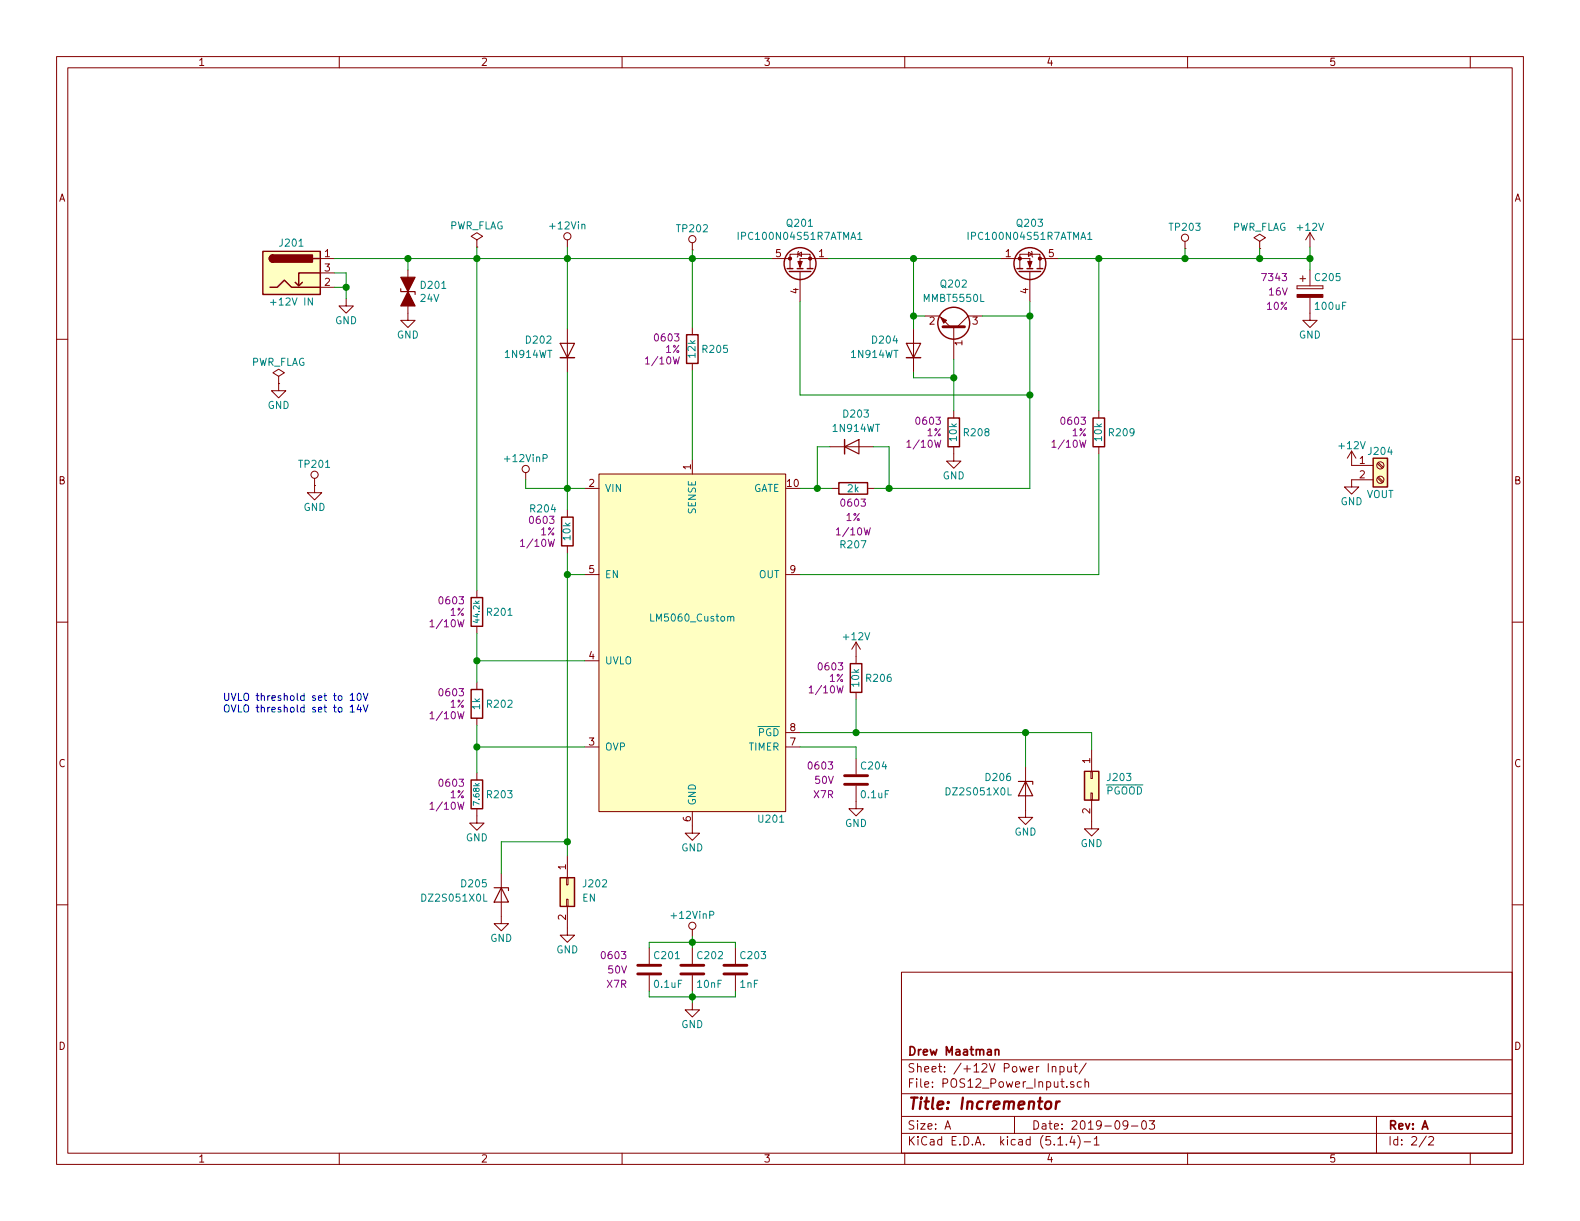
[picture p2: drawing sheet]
EESchema Schematic File Version 4
EELAYER 30 0
EELAYER END
$Descr A 11000 8500
encoding utf-8
Sheet 2 2
Title "Incrementor"
Date "2019-09-03"
Rev "A"
Comp "Drew Maatman"
Comment1 ""
Comment2 ""
Comment3 ""
Comment4 ""
$EndDescr
Wire Wire Line
	4820 1800 5370 1800
Connection ~ 4820 1800
Wire Wire Line
	4820 2280 4820 1800
Wire Wire Line
	3950 2290 3950 1800
Wire Wire Line
	3950 1800 4820 1800
Wire Wire Line
	7650 2860 7650 1800
Wire Wire Line
	5570 5100 5960 5100
Wire Wire Line
	6190 3110 6190 3400
Wire Wire Line
	6080 3110 6190 3110
Wire Wire Line
	6090 3400 6190 3400
Wire Wire Line
	5690 3110 5690 3400
Wire Wire Line
	5780 3110 5690 3110
Wire Wire Line
	5790 3400 5690 3400
$Comp
L Custom_Library:R_Custom R207
U 1 1
P 5940 3400
F 0 "R207" V 6330 3400 50  0000 C CNN
F 1 "2k" V 5940 3400 50  0000 C CNN
F 2 "Resistors_SMD:R_0603" H 5940 3400 50  0001 C CNN
F 3 "" H 5940 3400 50  0001 C CNN
F 4 "0603" V 6040 3400 50  0000 C CNN "display_footprint"
F 5 "1%" V 6140 3400 50  0000 C CNN "Tolerance"
F 6 "1/10W" V 6240 3400 50  0000 C CNN "Wattage"
F 7 "311-2.00KHRCT-ND" H 5940 3400 50  0001 C CNN "Digi-Key PN"
	1    5940 3400
	0    1    1    0   
$EndComp
Wire Wire Line
	6360 1800 6970 1800
Connection ~ 6360 2200
Wire Wire Line
	6360 2200 6360 1800
Wire Wire Line
	7170 2200 7170 2750
Connection ~ 7170 2200
Wire Wire Line
	7170 2100 7170 2200
Wire Wire Line
	6840 2200 7170 2200
$Comp
L Diode:1N914WT D203
U 1 1
P 5930 3110
F 0 "D203" H 5960 3340 50  0000 C CNN
F 1 "1N914WT" H 5960 3240 50  0000 C CNN
F 2 "Diode_SMD:D_SOD-523" H 5930 2935 50  0001 C CNN
F 3 "http://www.mouser.com/ds/2/149/1N4148WT-461550.pdf" H 5930 3110 50  0001 C CNN
F 4 "1N914BWTCT-ND" H 5930 3110 50  0001 C CNN "Digi-Key PN"
	1    5930 3110
	1    0    0    -1  
$EndComp
Connection ~ 7650 1800
$Comp
L Custom_Library:CP_Tant_Custom C205
U 1 1
P 9120 2030
F 0 "C205" H 9145 2130 50  0000 L CNN
F 1 "100uF" H 9145 1930 50  0000 L CNN
F 2 "Capacitors_Tantalum_SMD:CP_Tantalum_Case-X_EIA-7343-43_Reflow" H 9158 1880 50  0001 C CNN
F 3 "" H 9145 2130 50  0001 C CNN
F 4 "718-1102-1-ND" H 9120 2030 50  0001 C CNN "Digi-Key PN"
F 5 "7343" H 8970 2130 50  0000 R CNN "display_footprint"
F 6 "16V" H 8970 2030 50  0000 R CNN "Voltage"
F 7 "10%" H 8970 1930 50  0000 R CNN "Tolerance"
	1    9120 2030
	1    0    0    -1  
$EndComp
$Comp
L power:GND #PWR0214
U 1 1
P 9120 2180
F 0 "#PWR0214" H 9120 1930 50  0001 C CNN
F 1 "GND" H 9120 2030 50  0000 C CNN
F 2 "" H 9120 2180 50  0001 C CNN
F 3 "" H 9120 2180 50  0001 C CNN
	1    9120 2180
	1    0    0    -1  
$EndComp
$Comp
L power:+12V #PWR0213
U 1 1
P 9120 1720
F 0 "#PWR0213" H 9120 1570 50  0001 C CNN
F 1 "+12V" H 9120 1860 50  0000 C CNN
F 2 "" H 9120 1720 50  0001 C CNN
F 3 "" H 9120 1720 50  0001 C CNN
	1    9120 1720
	1    0    0    -1  
$EndComp
$Comp
L power:PWR_FLAG #FLG0203
U 1 1
P 8770 1730
F 0 "#FLG0203" H 8770 1805 50  0001 C CNN
F 1 "PWR_FLAG" H 8770 1880 50  0000 C CNN
F 2 "" H 8770 1730 50  0001 C CNN
F 3 "~" H 8770 1730 50  0001 C CNN
	1    8770 1730
	1    0    0    -1  
$EndComp
Wire Wire Line
	9120 1720 9120 1800
Wire Wire Line
	9120 1880 9120 1800
Connection ~ 9120 1800
Wire Wire Line
	9120 1800 8770 1800
Wire Wire Line
	7650 4000 7650 3160
Wire Wire Line
	5570 4000 7650 4000
$Comp
L Custom_Library:R_Custom R?
U 1 1
P 7650 3010
AR Path="/5BB2595E/5DAF9377" Ref="R?"  Part="1" 
AR Path="/5BAAE0FA/5DAF9377" Ref="R?"  Part="1" 
AR Path="/5BB86F23/5DAF9377" Ref="R?"  Part="1" 
AR Path="/5D77A516/5DAF9377" Ref="R?"  Part="1" 
AR Path="/5DA65102/5DAF9377" Ref="R209"  Part="1" 
F 0 "R209" H 7590 3010 50  0000 R CNN
F 1 "10k" V 7650 3010 50  0000 C CNN
F 2 "Resistors_SMD:R_0603" H 7650 3010 50  0001 C CNN
F 3 "" H 7650 3010 50  0001 C CNN
F 4 "RMCF0603FT10K0CT-ND" H 7950 3410 60  0001 C CNN "Digi-Key PN"
F 5 "0603" H 7730 3090 50  0000 L CNN "display_footprint"
F 6 "1%" H 7730 3010 50  0000 L CNN "Tolerance"
F 7 "1/10W" H 7730 2930 50  0000 L CNN "Wattage"
	1    7650 3010
	-1   0    0    -1  
$EndComp
$Comp
L Diode:1N914WT D202
U 1 1
P 3950 2440
F 0 "D202" V 4020 2540 50  0000 L CNN
F 1 "1N914WT" V 3920 2540 50  0000 L CNN
F 2 "Diode_SMD:D_SOD-523" H 3950 2265 50  0001 C CNN
F 3 "http://www.mouser.com/ds/2/149/1N4148WT-461550.pdf" H 3950 2440 50  0001 C CNN
F 4 "1N914BWTCT-ND" H 3950 2440 50  0001 C CNN "Digi-Key PN"
	1    3950 2440
	0    -1   -1   0   
$EndComp
Wire Wire Line
	6360 2630 6360 2590
Wire Wire Line
	6360 2200 6440 2200
Wire Wire Line
	6360 2290 6360 2200
$Comp
L Diode:1N914WT D204
U 1 1
P 6360 2440
F 0 "D204" V 6430 2540 50  0000 L CNN
F 1 "1N914WT" V 6330 2540 50  0000 L CNN
F 2 "Diode_SMD:D_SOD-523" H 6360 2265 50  0001 C CNN
F 3 "http://www.mouser.com/ds/2/149/1N4148WT-461550.pdf" H 6360 2440 50  0001 C CNN
F 4 "1N914BWTCT-ND" H 6360 2440 50  0001 C CNN "Digi-Key PN"
	1    6360 2440
	0    -1   -1   0   
$EndComp
Wire Wire Line
	5570 2100 5570 2750
$Comp
L Transistor_BJT:MMBT5550L Q202
U 1 1
P 6640 2300
F 0 "Q202" V 6960 2300 50  0000 C CNN
F 1 "MMBT5550L" V 6860 2300 50  0000 C CNN
F 2 "Package_TO_SOT_SMD:SOT-23" H 6840 2225 50  0001 L CIN
F 3 "www.onsemi.com/pub/Collateral/MMBT5550LT1-D.PDF" H 6640 2300 50  0001 L CNN
F 4 "MMBT5550LT3GOSCT-ND" H 6640 2300 50  0001 C CNN "Digi-Key PN"
	1    6640 2300
	0    1    -1   0   
$EndComp
Wire Wire Line
	5960 5200 5570 5200
Wire Wire Line
	5960 5280 5960 5200
$Comp
L power:GND #PWR0211
U 1 1
P 5960 5580
F 0 "#PWR0211" H 5960 5330 50  0001 C CNN
F 1 "GND" H 5960 5430 50  0000 C CNN
F 2 "" H 5960 5580 50  0001 C CNN
F 3 "" H 5960 5580 50  0001 C CNN
	1    5960 5580
	1    0    0    -1  
$EndComp
$Comp
L Custom_Library:C_Custom C?
U 1 1
P 5960 5430
AR Path="/5BAAE16C/5DAD55D0" Ref="C?"  Part="1" 
AR Path="/5BB181D8/5DAD55D0" Ref="C?"  Part="1" 
AR Path="/5BB2595E/5DAD55D0" Ref="C?"  Part="1" 
AR Path="/5BAAE0FA/5DAD55D0" Ref="C?"  Part="1" 
AR Path="/5BB86F23/5DAD55D0" Ref="C?"  Part="1" 
AR Path="/5D77A516/5DAD55D0" Ref="C?"  Part="1" 
AR Path="/5DA65102/5DAD55D0" Ref="C204"  Part="1" 
F 0 "C204" H 5985 5530 50  0000 L CNN
F 1 "0.1uF" H 5985 5330 50  0000 L CNN
F 2 "Capacitors_SMD:C_0603" H 5998 5280 50  0001 C CNN
F 3 "" H 5985 5530 50  0001 C CNN
F 4 "0603" H 5810 5530 50  0000 R CNN "display_footprint"
F 5 "50V" H 5810 5430 50  0000 R CNN "Voltage"
F 6 "X7R" H 5810 5330 50  0000 R CNN "Dielectric"
F 7 "311-1344-1-ND" H 6385 5930 60  0001 C CNN "Digi-Key PN"
	1    5960 5430
	1    0    0    -1  
$EndComp
Wire Wire Line
	3320 5200 3320 5380
Connection ~ 3320 5200
Wire Wire Line
	3320 5200 4070 5200
Wire Wire Line
	3320 4600 3320 4750
Connection ~ 3320 4600
Wire Wire Line
	3320 4600 4070 4600
Wire Wire Line
	3320 5050 3320 5200
Wire Wire Line
	3320 4410 3320 4600
$Comp
L power:GND #PWR0204
U 1 1
P 3320 5680
F 0 "#PWR0204" H 3320 5430 50  0001 C CNN
F 1 "GND" H 3320 5530 50  0000 C CNN
F 2 "" H 3320 5680 50  0001 C CNN
F 3 "" H 3320 5680 50  0001 C CNN
	1    3320 5680
	1    0    0    -1  
$EndComp
$Comp
L Custom_Library:R_Custom R?
U 1 1
P 3320 5530
AR Path="/5BB2595E/5DAB0158" Ref="R?"  Part="1" 
AR Path="/5BAAE0FA/5DAB0158" Ref="R?"  Part="1" 
AR Path="/5BB86F23/5DAB0158" Ref="R?"  Part="1" 
AR Path="/5D77A516/5DAB0158" Ref="R?"  Part="1" 
AR Path="/5DA65102/5DAB0158" Ref="R203"  Part="1" 
F 0 "R203" H 3260 5530 50  0000 R CNN
F 1 "7.68k" V 3320 5530 40  0000 C CNN
F 2 "Resistors_SMD:R_0603" H 3320 5530 50  0001 C CNN
F 3 "" H 3320 5530 50  0001 C CNN
F 4 "0603" H 3400 5610 50  0000 L CNN "display_footprint"
F 5 "1%" H 3400 5530 50  0000 L CNN "Tolerance"
F 6 "1/10W" H 3400 5450 50  0000 L CNN "Wattage"
F 7 "311-7.68KHRCT-ND" H 3320 5530 50  0001 C CNN "Digi-Key PN"
	1    3320 5530
	-1   0    0    -1  
$EndComp
$Comp
L Custom_Library:R_Custom R?
U 1 1
P 3320 4900
AR Path="/5BB2595E/5DAAA026" Ref="R?"  Part="1" 
AR Path="/5BAAE0FA/5DAAA026" Ref="R?"  Part="1" 
AR Path="/5BB86F23/5DAAA026" Ref="R?"  Part="1" 
AR Path="/5D77A516/5DAAA026" Ref="R?"  Part="1" 
AR Path="/5DA65102/5DAAA026" Ref="R202"  Part="1" 
F 0 "R202" H 3260 4900 50  0000 R CNN
F 1 "1k" V 3320 4900 50  0000 C CNN
F 2 "Resistors_SMD:R_0603" H 3320 4900 50  0001 C CNN
F 3 "" H 3320 4900 50  0001 C CNN
F 4 "0603" H 3400 4980 50  0000 L CNN "display_footprint"
F 5 "1%" H 3400 4900 50  0000 L CNN "Tolerance"
F 6 "1/10W" H 3400 4820 50  0000 L CNN "Wattage"
F 7 "RHM1.00KADCT-ND" H 3320 4900 50  0001 C CNN "Digi-Key PN"
	1    3320 4900
	-1   0    0    -1  
$EndComp
Wire Wire Line
	3320 1800 3950 1800
$Comp
L Custom_Library:R_Custom R?
U 1 1
P 3320 4260
AR Path="/5BB2595E/5DAA5B32" Ref="R?"  Part="1" 
AR Path="/5BAAE0FA/5DAA5B32" Ref="R?"  Part="1" 
AR Path="/5BB86F23/5DAA5B32" Ref="R?"  Part="1" 
AR Path="/5D77A516/5DAA5B32" Ref="R?"  Part="1" 
AR Path="/5DA65102/5DAA5B32" Ref="R201"  Part="1" 
F 0 "R201" H 3260 4260 50  0000 R CNN
F 1 "44.2k" V 3320 4260 40  0000 C CNN
F 2 "Resistors_SMD:R_0603" H 3320 4260 50  0001 C CNN
F 3 "" H 3320 4260 50  0001 C CNN
F 4 "0603" H 3400 4340 50  0000 L CNN "display_footprint"
F 5 "1%" H 3400 4260 50  0000 L CNN "Tolerance"
F 6 "1/10W" H 3400 4180 50  0000 L CNN "Wattage"
F 7 "RMCF0603FT44K2CT-ND" H 3320 4260 50  0001 C CNN "Digi-Key PN"
	1    3320 4260
	-1   0    0    -1  
$EndComp
Wire Wire Line
	4820 2580 4820 3200
Wire Wire Line
	3950 3550 3950 3400
Wire Wire Line
	3950 4000 3950 3850
Wire Wire Line
	4070 4000 3950 4000
$Comp
L Custom_Library:R_Custom R?
U 1 1
P 3950 3700
AR Path="/5BB2595E/5DA8EFEC" Ref="R?"  Part="1" 
AR Path="/5BAAE0FA/5DA8EFEC" Ref="R?"  Part="1" 
AR Path="/5BB86F23/5DA8EFEC" Ref="R?"  Part="1" 
AR Path="/5D77A516/5DA8EFEC" Ref="R?"  Part="1" 
AR Path="/5DA65102/5DA8EFEC" Ref="R204"  Part="1" 
F 0 "R204" H 4020 3860 50  0000 L CNN
F 1 "10k" V 3950 3700 50  0000 C CNN
F 2 "Resistors_SMD:R_0603" H 3950 3700 50  0001 C CNN
F 3 "" H 3950 3700 50  0001 C CNN
F 4 "RMCF0603FT10K0CT-ND" H 4250 4100 60  0001 C CNN "Digi-Key PN"
F 5 "0603" H 4030 3780 50  0000 L CNN "display_footprint"
F 6 "1%" H 4030 3700 50  0000 L CNN "Tolerance"
F 7 "1/10W" H 4030 3620 50  0000 L CNN "Wattage"
	1    3950 3700
	-1   0    0    -1  
$EndComp
Connection ~ 3950 3400
Wire Wire Line
	3950 2590 3950 3400
Wire Wire Line
	4070 3400 3950 3400
$Comp
L Custom_Library:R_Custom R?
U 1 1
P 4820 2430
AR Path="/5BB2595E/5DA84196" Ref="R?"  Part="1" 
AR Path="/5BAAE0FA/5DA84196" Ref="R?"  Part="1" 
AR Path="/5BB86F23/5DA84196" Ref="R?"  Part="1" 
AR Path="/5D77A516/5DA84196" Ref="R?"  Part="1" 
AR Path="/5DA65102/5DA84196" Ref="R205"  Part="1" 
F 0 "R205" H 4760 2430 50  0000 R CNN
F 1 "12k" V 4820 2430 50  0000 C CNN
F 2 "Resistors_SMD:R_0603" H 4820 2430 50  0001 C CNN
F 3 "" H 4820 2430 50  0001 C CNN
F 4 "0603" H 4900 2510 50  0000 L CNN "display_footprint"
F 5 "1%" H 4900 2430 50  0000 L CNN "Tolerance"
F 6 "1/10W" H 4900 2350 50  0000 L CNN "Wattage"
F 7 "A129701CT-ND" H 4820 2430 50  0001 C CNN "Digi-Key PN"
	1    4820 2430
	-1   0    0    -1  
$EndComp
$Comp
L power:GND #PWR0207
U 1 1
P 4820 5750
F 0 "#PWR0207" H 4820 5500 50  0001 C CNN
F 1 "GND" H 4820 5600 50  0000 C CNN
F 2 "" H 4820 5750 50  0001 C CNN
F 3 "" H 4820 5750 50  0001 C CNN
	1    4820 5750
	1    0    0    -1  
$EndComp
$Comp
L Custom_Library:LM5060_Custom U201
U 1 1
P 4820 4300
F 0 "U201" H 5470 2900 50  0000 R CNN
F 1 "LM5060_Custom" H 4820 4300 50  0000 C CNN
F 2 "Package_SO:MSOP-10_3x3mm_P0.5mm" H 4820 4300 50  0001 C CNN
F 3 "http://www.ti.com/lit/ds/symlink/lm5060.pdf" H 4820 5650 50  0001 C CNN
F 4 "296-39024-1-ND" H 4820 4300 50  0001 C CNN "Digi-Key PN"
	1    4820 4300
	1    0    0    -1  
$EndComp
$Comp
L power:+12V #PWR0210
U 1 1
P 5960 4570
F 0 "#PWR0210" H 5960 4420 50  0001 C CNN
F 1 "+12V" H 5960 4710 50  0000 C CNN
F 2 "" H 5960 4570 50  0001 C CNN
F 3 "" H 5960 4570 50  0001 C CNN
	1    5960 4570
	1    0    0    -1  
$EndComp
$Comp
L Custom_Library:R_Custom R?
U 1 1
P 5960 4720
AR Path="/5BB2595E/5BB7655D" Ref="R?"  Part="1" 
AR Path="/5BAAE0FA/5BB7655D" Ref="R?"  Part="1" 
AR Path="/5BB86F23/5BB7655D" Ref="R?"  Part="1" 
AR Path="/5D77A516/5BB7655D" Ref="R?"  Part="1" 
AR Path="/5DA65102/5BB7655D" Ref="R206"  Part="1" 
F 0 "R206" H 5900 4720 50  0000 R CNN
F 1 "10k" V 5960 4720 50  0000 C CNN
F 2 "Resistors_SMD:R_0603" H 5960 4720 50  0001 C CNN
F 3 "" H 5960 4720 50  0001 C CNN
F 4 "RMCF0603FT10K0CT-ND" H 6260 5120 60  0001 C CNN "Digi-Key PN"
F 5 "0603" H 6040 4800 50  0000 L CNN "display_footprint"
F 6 "1%" H 6040 4720 50  0000 L CNN "Tolerance"
F 7 "1/10W" H 6040 4640 50  0000 L CNN "Wattage"
	1    5960 4720
	-1   0    0    -1  
$EndComp
Connection ~ 5960 5100
Wire Wire Line
	5960 5100 5960 4870
$Comp
L Custom_Library:IPC100N04S51R7ATMA1 Q201
U 1 1
P 5570 1900
F 0 "Q201" V 5913 1900 50  0000 C CNN
F 1 "IPC100N04S51R7ATMA1" V 5822 1900 50  0000 C CNN
F 2 "TO_SOT_Packages_SMD:TDSON-8-1" H 5770 1825 50  0001 L CIN
F 3 "https://www.infineon.com/dgdl/Infineon-IPC100N04S5-1R7-DS-v01_02-EN.pdf?fileId=5546d46253f65057015419c2835252f3" H 5770 1975 50  0001 L CNN
F 4 "IPC100N04S51R7ATMA1CT-ND" H 5970 2175 60  0001 C CNN "Digi-Key PN"
	1    5570 1900
	0    -1   -1   0   
$EndComp
$Comp
L Custom_Library:IPC100N04S51R7ATMA1 Q203
U 1 1
P 7170 1900
F 0 "Q203" V 7513 1900 50  0000 C CNN
F 1 "IPC100N04S51R7ATMA1" V 7422 1900 50  0000 C CNN
F 2 "TO_SOT_Packages_SMD:TDSON-8-1" H 7370 1825 50  0001 L CIN
F 3 "https://www.infineon.com/dgdl/Infineon-IPC100N04S5-1R7-DS-v01_02-EN.pdf?fileId=5546d46253f65057015419c2835252f3" H 7370 1975 50  0001 L CNN
F 4 "IPC100N04S51R7ATMA1CT-ND" H 7570 2175 60  0001 C CNN "Digi-Key PN"
	1    7170 1900
	0    1    -1   0   
$EndComp
Text Notes 1550 4970 0    50   ~ 0
UVLO threshold set to 10V\nOVLO threshold set to 14V
Wire Wire Line
	3320 1720 3320 1800
$Comp
L power:PWR_FLAG #FLG0202
U 1 1
P 3320 1720
F 0 "#FLG0202" H 3320 1795 50  0001 C CNN
F 1 "PWR_FLAG" H 3320 1870 50  0000 C CNN
F 2 "" H 3320 1720 50  0001 C CNN
F 3 "~" H 3320 1720 50  0001 C CNN
	1    3320 1720
	1    0    0    -1  
$EndComp
Wire Wire Line
	3950 1720 3950 1800
$Comp
L Custom_Library:+12Vin #PWR0206
U 1 1
P 3950 1720
F 0 "#PWR0206" H 3950 1570 50  0001 C CNN
F 1 "+12Vin" H 3950 1870 50  0000 C CNN
F 2 "" H 3950 1720 50  0000 C CNN
F 3 "" H 3950 1720 50  0000 C CNN
	1    3950 1720
	1    0    0    -1  
$EndComp
Connection ~ 3950 1800
Connection ~ 3320 1800
Wire Wire Line
	2840 1800 3320 1800
Connection ~ 2840 1800
Wire Wire Line
	2840 1880 2840 1800
$Comp
L power:GND #PWR0201
U 1 1
P 1940 2670
F 0 "#PWR0201" H 1940 2420 50  0001 C CNN
F 1 "GND" H 1940 2520 50  0000 C CNN
F 2 "" H 1940 2670 50  0001 C CNN
F 3 "" H 1940 2670 50  0001 C CNN
	1    1940 2670
	1    0    0    -1  
$EndComp
$Comp
L power:PWR_FLAG #FLG0201
U 1 1
P 1940 2670
F 0 "#FLG0201" H 1940 2745 50  0001 C CNN
F 1 "PWR_FLAG" H 1940 2820 50  0000 C CNN
F 2 "" H 1940 2670 50  0001 C CNN
F 3 "~" H 1940 2670 50  0001 C CNN
	1    1940 2670
	1    0    0    -1  
$EndComp
$Comp
L Device:D_TVS_ALT D201
U 1 1
P 2840 2030
F 0 "D201" V 2794 2109 50  0000 L CNN
F 1 "24V" V 2885 2109 50  0000 L CNN
F 2 "Diodes_SMD:D_SMA" H 2840 2030 50  0001 C CNN
F 3 "~" H 2840 2030 50  0001 C CNN
F 4 "SMAJ24CALFCT-ND" H 2840 2030 50  0001 C CNN "Digi-Key PN"
	1    2840 2030
	0    1    1    0   
$EndComp
$Comp
L power:GND #PWR0203
U 1 1
P 2840 2180
F 0 "#PWR0203" H 2840 1930 50  0001 C CNN
F 1 "GND" H 2840 2030 50  0000 C CNN
F 2 "" H 2840 2180 50  0001 C CNN
F 3 "" H 2840 2180 50  0001 C CNN
	1    2840 2180
	1    0    0    -1  
$EndComp
Wire Wire Line
	2330 1800 2840 1800
Connection ~ 2410 2000
Wire Wire Line
	2410 1900 2330 1900
Wire Wire Line
	2410 2000 2410 1900
Wire Wire Line
	2410 2000 2330 2000
Wire Wire Line
	2410 2080 2410 2000
$Comp
L power:GND #PWR0202
U 1 1
P 2410 2080
F 0 "#PWR0202" H 2410 1830 50  0001 C CNN
F 1 "GND" H 2410 1930 50  0000 C CNN
F 2 "" H 2410 2080 50  0001 C CNN
F 3 "" H 2410 2080 50  0001 C CNN
	1    2410 2080
	1    0    0    -1  
$EndComp
$Comp
L Connector:Barrel_Jack_Switch J201
U 1 1
P 2030 1900
F 0 "J201" H 2030 2110 50  0000 C CNN
F 1 "+12V IN" H 2030 1700 50  0000 C CNN
F 2 "Connectors:BARREL_JACK" H 2080 1860 50  0001 C CNN
F 3 "~" H 2080 1860 50  0001 C CNN
F 4 "839-1514-ND" H -130 -1130 50  0001 C CNN "Digi-Key PN"
	1    2030 1900
	1    0    0    -1  
$EndComp
Wire Wire Line
	3660 3400 3950 3400
Wire Wire Line
	3660 3340 3660 3400
$Comp
L Custom_Library:+12VinP #PWR0205
U 1 1
P 3660 3340
F 0 "#PWR0205" H 3660 3190 50  0001 C CNN
F 1 "+12VinP" H 3660 3490 50  0000 C CNN
F 2 "" H 3660 3340 50  0000 C CNN
F 3 "" H 3660 3340 50  0000 C CNN
	1    3660 3340
	1    0    0    -1  
$EndComp
Wire Wire Line
	4520 6560 4520 6600
Wire Wire Line
	4820 6560 4520 6560
Wire Wire Line
	4820 6560 4820 6600
Connection ~ 4820 6560
Wire Wire Line
	5120 6560 5120 6600
Wire Wire Line
	4820 6560 5120 6560
Wire Wire Line
	4820 6520 4820 6560
$Comp
L Custom_Library:+12VinP #PWR0208
U 1 1
P 4820 6520
F 0 "#PWR0208" H 4820 6370 50  0001 C CNN
F 1 "+12VinP" H 4820 6670 50  0000 C CNN
F 2 "" H 4820 6520 50  0000 C CNN
F 3 "" H 4820 6520 50  0000 C CNN
	1    4820 6520
	1    0    0    -1  
$EndComp
Wire Wire Line
	4520 6940 4820 6940
Wire Wire Line
	4520 6900 4520 6940
Wire Wire Line
	4820 6940 4820 6980
Connection ~ 4820 6940
Wire Wire Line
	5120 6940 4820 6940
Wire Wire Line
	5120 6900 5120 6940
Wire Wire Line
	4820 6900 4820 6940
$Comp
L power:GND #PWR0209
U 1 1
P 4820 6980
F 0 "#PWR0209" H 4820 6730 50  0001 C CNN
F 1 "GND" H 4820 6830 50  0000 C CNN
F 2 "" H 4820 6980 50  0001 C CNN
F 3 "" H 4820 6980 50  0001 C CNN
	1    4820 6980
	1    0    0    -1  
$EndComp
$Comp
L Custom_Library:C_Custom C?
U 1 1
P 4520 6750
AR Path="/5BAAE16C/5BB576FA" Ref="C?"  Part="1" 
AR Path="/5BB181D8/5BB576FA" Ref="C?"  Part="1" 
AR Path="/5BB2595E/5BB576FA" Ref="C?"  Part="1" 
AR Path="/5BAAE0FA/5BB576FA" Ref="C?"  Part="1" 
AR Path="/5BB86F23/5BB576FA" Ref="C?"  Part="1" 
AR Path="/5D77A516/5BB576FA" Ref="C?"  Part="1" 
AR Path="/5DA65102/5BB576FA" Ref="C201"  Part="1" 
F 0 "C201" H 4545 6850 50  0000 L CNN
F 1 "0.1uF" H 4545 6650 50  0000 L CNN
F 2 "Capacitors_SMD:C_0603" H 4558 6600 50  0001 C CNN
F 3 "" H 4545 6850 50  0001 C CNN
F 4 "0603" H 4370 6850 50  0000 R CNN "display_footprint"
F 5 "50V" H 4370 6750 50  0000 R CNN "Voltage"
F 6 "X7R" H 4370 6650 50  0000 R CNN "Dielectric"
F 7 "311-1344-1-ND" H 4945 7250 60  0001 C CNN "Digi-Key PN"
	1    4520 6750
	1    0    0    -1  
$EndComp
$Comp
L Custom_Library:C_Custom C?
U 1 1
P 4820 6750
AR Path="/5BAAE16C/5BB57705" Ref="C?"  Part="1" 
AR Path="/5BB181D8/5BB57705" Ref="C?"  Part="1" 
AR Path="/5BB2595E/5BB57705" Ref="C?"  Part="1" 
AR Path="/5BAAE0FA/5BB57705" Ref="C?"  Part="1" 
AR Path="/5BB86F23/5BB57705" Ref="C?"  Part="1" 
AR Path="/5D77A516/5BB57705" Ref="C?"  Part="1" 
AR Path="/5DA65102/5BB57705" Ref="C202"  Part="1" 
F 0 "C202" H 4845 6850 50  0000 L CNN
F 1 "10nF" H 4845 6650 50  0000 L CNN
F 2 "Capacitors_SMD:C_0603" H 4858 6600 50  0001 C CNN
F 3 "" H 4845 6850 50  0001 C CNN
F 4 "0603" H 4670 6850 50  0001 R CNN "display_footprint"
F 5 "50V" H 4670 6750 50  0001 R CNN "Voltage"
F 6 "X7R" H 4670 6650 50  0001 R CNN "Dielectric"
F 7 "1276-1921-1-ND" H 5245 7250 60  0001 C CNN "Digi-Key PN"
	1    4820 6750
	1    0    0    -1  
$EndComp
$Comp
L Custom_Library:C_Custom C?
U 1 1
P 5120 6750
AR Path="/5BAAE16C/5BB57710" Ref="C?"  Part="1" 
AR Path="/5BB181D8/5BB57710" Ref="C?"  Part="1" 
AR Path="/5BB2595E/5BB57710" Ref="C?"  Part="1" 
AR Path="/5BAAE0FA/5BB57710" Ref="C?"  Part="1" 
AR Path="/5BB86F23/5BB57710" Ref="C?"  Part="1" 
AR Path="/5D77A516/5BB57710" Ref="C?"  Part="1" 
AR Path="/5DA65102/5BB57710" Ref="C203"  Part="1" 
F 0 "C203" H 5145 6850 50  0000 L CNN
F 1 "1nF" H 5145 6650 50  0000 L CNN
F 2 "Capacitors_SMD:C_0603" H 5158 6600 50  0001 C CNN
F 3 "" H 5145 6850 50  0001 C CNN
F 4 "0603" H 4970 6850 50  0001 R CNN "display_footprint"
F 5 "50V" H 4970 6750 50  0001 R CNN "Voltage"
F 6 "X7R" H 4970 6650 50  0001 R CNN "Dielectric"
F 7 "1276-1018-1-ND" H 5545 7250 60  0001 C CNN "Digi-Key PN"
	1    5120 6750
	1    0    0    -1  
$EndComp
Wire Wire Line
	3320 4110 3320 1800
Wire Wire Line
	5690 3400 5570 3400
Connection ~ 5690 3400
Wire Wire Line
	6360 1800 5770 1800
Connection ~ 6360 1800
Wire Wire Line
	7370 1800 7650 1800
Wire Wire Line
	5570 2750 7170 2750
Connection ~ 7170 2750
Wire Wire Line
	7170 3400 7170 2750
Connection ~ 6190 3400
Wire Wire Line
	6190 3400 7170 3400
$Comp
L power:GND #PWR0212
U 1 1
P 6640 3160
F 0 "#PWR0212" H 6640 2910 50  0001 C CNN
F 1 "GND" H 6640 3010 50  0000 C CNN
F 2 "" H 6640 3160 50  0001 C CNN
F 3 "" H 6640 3160 50  0001 C CNN
	1    6640 3160
	1    0    0    -1  
$EndComp
Wire Wire Line
	6640 2500 6640 2630
Wire Wire Line
	6640 2630 6360 2630
$Comp
L Custom_Library:R_Custom R?
U 1 1
P 6640 3010
AR Path="/5BB2595E/5DAF8B63" Ref="R?"  Part="1" 
AR Path="/5BAAE0FA/5DAF8B63" Ref="R?"  Part="1" 
AR Path="/5BB86F23/5DAF8B63" Ref="R?"  Part="1" 
AR Path="/5D77A516/5DAF8B63" Ref="R?"  Part="1" 
AR Path="/5DA65102/5DAF8B63" Ref="R208"  Part="1" 
F 0 "R208" H 6580 3010 50  0000 R CNN
F 1 "10k" V 6640 3010 50  0000 C CNN
F 2 "Resistors_SMD:R_0603" H 6640 3010 50  0001 C CNN
F 3 "" H 6640 3010 50  0001 C CNN
F 4 "RMCF0603FT10K0CT-ND" H 6940 3410 60  0001 C CNN "Digi-Key PN"
F 5 "0603" H 6720 3090 50  0000 L CNN "display_footprint"
F 6 "1%" H 6720 3010 50  0000 L CNN "Tolerance"
F 7 "1/10W" H 6720 2930 50  0000 L CNN "Wattage"
	1    6640 3010
	-1   0    0    -1  
$EndComp
Connection ~ 6640 2630
Wire Wire Line
	6640 2860 6640 2630
Wire Wire Line
	8770 1730 8770 1800
Connection ~ 8770 1800
Wire Wire Line
	8770 1800 8250 1800
$Comp
L Connector:Screw_Terminal_01x02 J204
U 1 1
P 9610 3240
F 0 "J204" H 9610 3340 50  0000 C CNN
F 1 "VOUT" H 9610 3040 50  0000 C CNN
F 2 "Connectors_Terminal_Blocks:TerminalBlock_Pheonix_MKDS1.5-2pol" H 9610 3240 50  0001 C CNN
F 3 "~" H 9610 3240 50  0001 C CNN
F 4 "277-13730-ND" H 9610 3240 50  0001 C CNN "Digi-Key PN"
	1    9610 3240
	1    0    0    -1  
$EndComp
$Comp
L power:+12V #PWR0220
U 1 1
P 9410 3240
F 0 "#PWR0220" H 9410 3090 50  0001 C CNN
F 1 "+12V" H 9410 3380 50  0000 C CNN
F 2 "" H 9410 3240 50  0001 C CNN
F 3 "" H 9410 3240 50  0001 C CNN
	1    9410 3240
	1    0    0    -1  
$EndComp
$Comp
L power:GND #PWR0221
U 1 1
P 9410 3340
F 0 "#PWR0221" H 9410 3090 50  0001 C CNN
F 1 "GND" H 9410 3190 50  0000 C CNN
F 2 "" H 9410 3340 50  0001 C CNN
F 3 "" H 9410 3340 50  0001 C CNN
	1    9410 3340
	1    0    0    -1  
$EndComp
$Comp
L Connector_Generic:Conn_02x01 J202
U 1 1
P 3950 6160
F 0 "J202" V 3940 6260 50  0000 L CNN
F 1 "EN" V 4040 6260 50  0000 L CNN
F 2 "Pin_Headers:Pin_Header_Straight_1x02_Pitch2.54mm" H 3950 6160 50  0001 C CNN
F 3 "~" H 3950 6160 50  0001 C CNN
	1    3950 6160
	0    1    1    0   
$EndComp
Wire Wire Line
	3950 5960 3950 5860
Connection ~ 3950 4000
$Comp
L power:GND #PWR0217
U 1 1
P 3950 6460
F 0 "#PWR0217" H 3950 6210 50  0001 C CNN
F 1 "GND" H 3950 6310 50  0000 C CNN
F 2 "" H 3950 6460 50  0001 C CNN
F 3 "" H 3950 6460 50  0001 C CNN
	1    3950 6460
	1    0    0    -1  
$EndComp
$Comp
L Diode:DZ2S051X0L D205
U 1 1
P 3490 6230
F 0 "D205" V 3410 6140 50  0000 R CNN
F 1 "DZ2S051X0L" V 3510 6140 50  0000 R CNN
F 2 "Diode_SMD:D_SOD-523" H 3490 6055 50  0001 C CNN
F 3 "https://industrial.panasonic.com/content/data/SC/ds/ds4/DZ2S05100L_E.pdf" H 3490 6230 50  0001 C CNN
F 4 "DZ2S051M0LCT-ND" H 3490 6230 50  0001 C CNN "Digi-Key PN"
	1    3490 6230
	0    1    1    0   
$EndComp
Wire Wire Line
	3490 6080 3490 5860
Wire Wire Line
	3490 5860 3950 5860
Connection ~ 3950 5860
Wire Wire Line
	3950 5860 3950 4000
$Comp
L power:GND #PWR0216
U 1 1
P 3490 6380
F 0 "#PWR0216" H 3490 6130 50  0001 C CNN
F 1 "GND" H 3490 6230 50  0000 C CNN
F 2 "" H 3490 6380 50  0001 C CNN
F 3 "" H 3490 6380 50  0001 C CNN
	1    3490 6380
	1    0    0    -1  
$EndComp
$Comp
L Connector_Generic:Conn_02x01 J203
U 1 1
P 7600 5420
F 0 "J203" V 7590 5520 50  0000 L CNN
F 1 "~PGOOD" V 7690 5520 50  0000 L CNN
F 2 "Pin_Headers:Pin_Header_Straight_1x02_Pitch2.54mm" H 7600 5420 50  0001 C CNN
F 3 "~" H 7600 5420 50  0001 C CNN
	1    7600 5420
	0    1    1    0   
$EndComp
$Comp
L power:GND #PWR0219
U 1 1
P 7600 5720
F 0 "#PWR0219" H 7600 5470 50  0001 C CNN
F 1 "GND" H 7600 5570 50  0000 C CNN
F 2 "" H 7600 5720 50  0001 C CNN
F 3 "" H 7600 5720 50  0001 C CNN
	1    7600 5720
	1    0    0    -1  
$EndComp
$Comp
L Diode:DZ2S051X0L D206
U 1 1
P 7140 5490
F 0 "D206" V 7060 5400 50  0000 R CNN
F 1 "DZ2S051X0L" V 7160 5400 50  0000 R CNN
F 2 "Diode_SMD:D_SOD-523" H 7140 5315 50  0001 C CNN
F 3 "https://industrial.panasonic.com/content/data/SC/ds/ds4/DZ2S05100L_E.pdf" H 7140 5490 50  0001 C CNN
F 4 "DZ2S051M0LCT-ND" H 7140 5490 50  0001 C CNN "Digi-Key PN"
	1    7140 5490
	0    1    1    0   
$EndComp
$Comp
L power:GND #PWR0218
U 1 1
P 7140 5640
F 0 "#PWR0218" H 7140 5390 50  0001 C CNN
F 1 "GND" H 7140 5490 50  0000 C CNN
F 2 "" H 7140 5640 50  0001 C CNN
F 3 "" H 7140 5640 50  0001 C CNN
	1    7140 5640
	1    0    0    -1  
$EndComp
Wire Wire Line
	5960 5100 7140 5100
Wire Wire Line
	7140 5100 7140 5340
Wire Wire Line
	7140 5100 7600 5100
Wire Wire Line
	7600 5100 7600 5220
Connection ~ 7140 5100
$Comp
L Custom_Library:TP TP201
U 1 1
P 2190 3380
F 0 "TP201" H 2190 3530 50  0000 C CNN
F 1 "TP" H 2190 3530 50  0001 C CNN
F 2 "Pin_Headers:Pin_Header_Angled_1x01_Pitch2.54mm" H 2190 3380 60  0001 C CNN
F 3 "" H 2190 3380 60  0000 C CNN
	1    2190 3380
	1    0    0    -1  
$EndComp
$Comp
L power:GND #PWR0215
U 1 1
P 2190 3380
F 0 "#PWR0215" H 2190 3130 50  0001 C CNN
F 1 "GND" H 2190 3230 50  0000 C CNN
F 2 "" H 2190 3380 50  0001 C CNN
F 3 "" H 2190 3380 50  0001 C CNN
	1    2190 3380
	1    0    0    -1  
$EndComp
Wire Wire Line
	8250 1730 8250 1800
Connection ~ 8250 1800
Wire Wire Line
	8250 1800 7650 1800
$Comp
L Custom_Library:TP TP203
U 1 1
P 8250 1730
F 0 "TP203" H 8250 1880 50  0000 C CNN
F 1 "TP" H 8250 1880 50  0001 C CNN
F 2 "TestPoint:TestPoint_Keystone_5005-5009_Compact" H 8250 1730 60  0001 C CNN
F 3 "" H 8250 1730 60  0000 C CNN
F 4 "36-5005-ND" H 8250 1730 50  0001 C CNN "Digi-Key PN"
	1    8250 1730
	1    0    0    -1  
$EndComp
$Comp
L Custom_Library:TP TP202
U 1 1
P 4820 1740
F 0 "TP202" H 4820 1890 50  0000 C CNN
F 1 "TP" H 4820 1890 50  0001 C CNN
F 2 "TestPoint:TestPoint_Keystone_5005-5009_Compact" H 4820 1740 60  0001 C CNN
F 3 "" H 4820 1740 60  0000 C CNN
F 4 "36-5005-ND" H 4820 1740 50  0001 C CNN "Digi-Key PN"
	1    4820 1740
	1    0    0    -1  
$EndComp
Wire Wire Line
	4820 1740 4820 1800
$EndSCHEMATC
